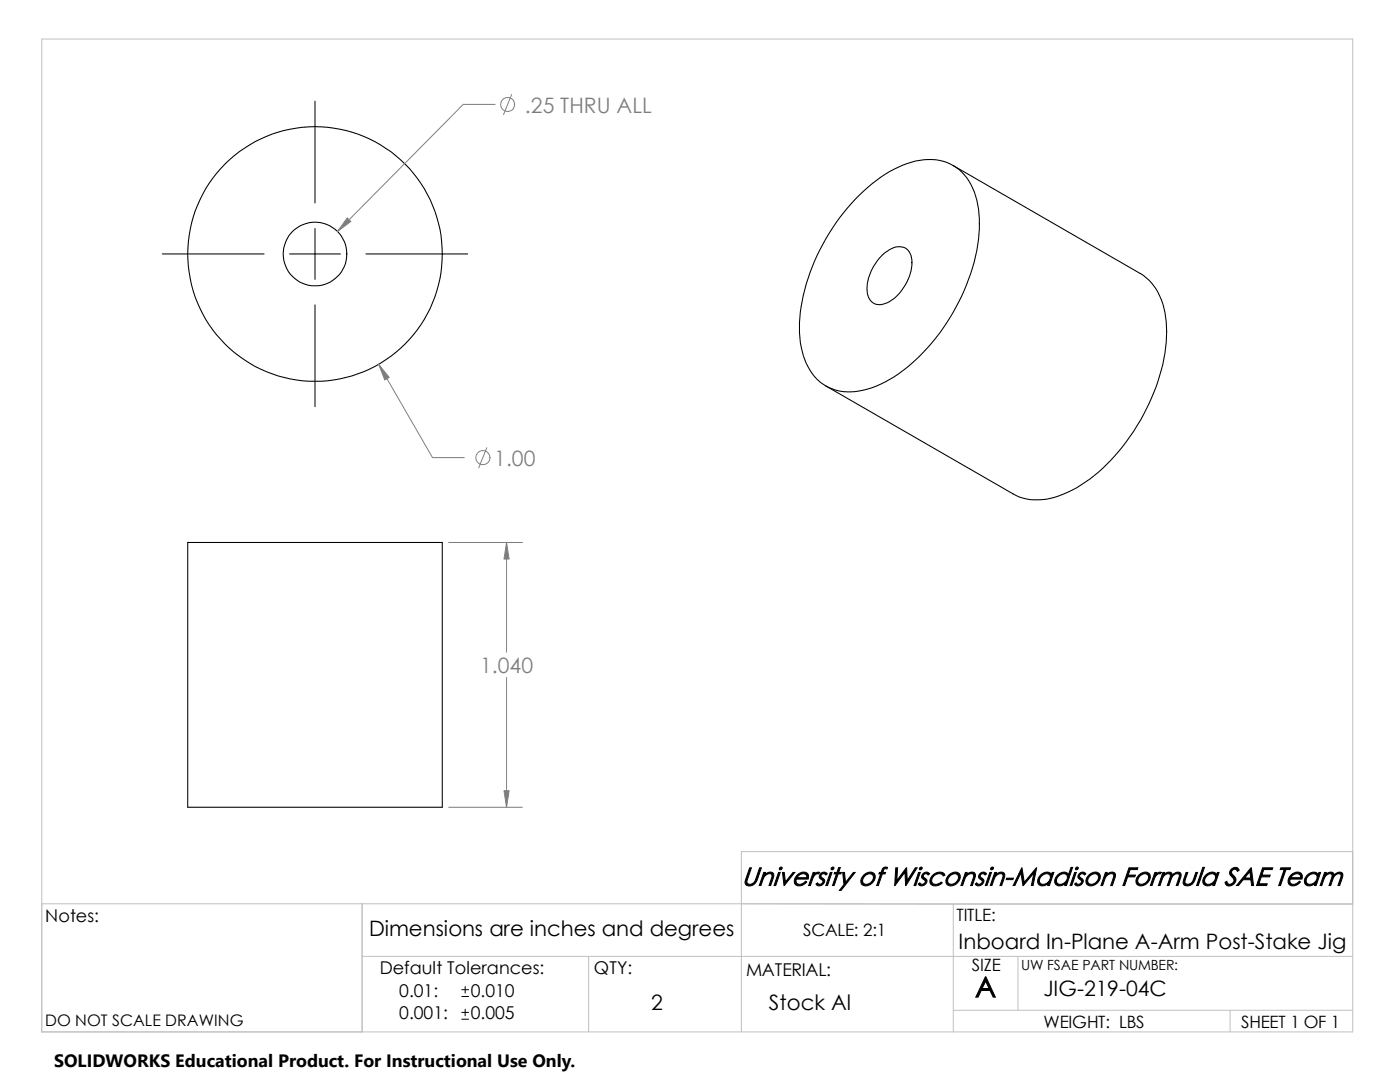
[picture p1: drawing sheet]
<svg xmlns="http://www.w3.org/2000/svg" width="279mm" height="216mm" viewBox="0 0 279 216" stroke-linecap="round" stroke-linejoin="round" font-family="sans-serif">
<path d="M8.3 7.8h261.7v198.1h-261.7zM270 169.9h-122v36M8.3 180.3h261.7M72.3 180.3v25.6M72.3 190.8h197.7M117.5 190.8v15.1M148 180.3l42.2 .1M190.2 180.4h79.8M190.2 180.4v25.5M203.2 190.8v10.8M190.2 201.6h79.8M245.5 201.6v4.3" fill="none" stroke="#c0c0c0" stroke-width=".2"/>
<g fill="none" stroke="#000" stroke-width=".21">
<path d="M170.6 39.8a24.4 24.4 0 0 1 13-7.8 9.4 9.4 0 0 1 11.1 7.1 25.1 25.1 0 0 1-.6 14.3 40.6 40.6 0 0 1-15.7 21.8 15.8 15.8 0 0 1-10.9 2.8 9.5 9.5 0 0 1-7.2-7 25.1 25.1 0 0 1 .6-14.4 42.9 42.9 0 0 1 9.7-16.8zM190.2 33l37.3 21.6a11.1 11.1 0 0 1 5.1 8.7 32.3 32.3 0 0 1-3.9 18.4 37.8 37.8 0 0 1-13.8 15.6 14.7 14.7 0 0 1-10 2.3l-1.4-.4-1.3-.6-37.4-21.6M175.8 51.2a4.8 4.8 0 0 1 4.5-1.8 3.2 3.2 0 0 1 1.7 3.5 10 10 0 0 1-4.9 7.5 2.59 2.59 0 0 1-2.8 .1 2.59 2.59 0 0 1-1.2-2.4 9.8 9.8 0 0 1 2.7-6.9zM37.5 108.2h50.8v52.9h-50.8z"/>
<circle cx="62.9" cy="50.7" r="25.4"/>
<circle cx="62.9" cy="50.7" r="6.3"/>
</g>
<g fill="none" stroke="#808080" stroke-width=".2">
<path d="M102.1 18.8l-1.6 4.1M98.8 20.8h-6.3l-25.1 25.4M75.6 72.7l10.7 18.6h6.4M97.2 89.3l-1.7 4M89.5 108.2h14.8M101.1 108.2v21.9M101.1 135.2v25.9M89.5 161.1h14.8"/>
<circle cx="101.3" cy="20.8" r="1.4"/>
<circle cx="96.4" cy="91.3" r="1.41"/>
</g>
<g fill="#808080" stroke="#808080" stroke-width=".2">
<path d="M101.1 108.2l.5 3.3h-1z"/>
<path d="M100.6 157.8h1l-.5 3.3z"/>
<path d="M75.6 72.7l2.1 2.6-.9 .5z"/>
<path d="M69.3 43.5l.7 .7-2.6 2z"/>
</g>
<path d="M62.9 20.2v20.3M32.4 50.7h20.3M57.8 50.7h10.1M62.9 45.6v10.2M73 50.7h20.3M62.9 60.8v20.4M92.2 198.8h1.3M92.2 197.5h1.3M92.8 196.8v1.4M92.2 203.4h1.3M92.2 202h1.3M92.8 201.4v1.3" fill="none" stroke="#000" stroke-width=".2"/>
<path d="M10.8 209.2h104.1v6.7h-104.1z" fill="#fff"/>
<text font-size="5.6" x="194.6" y="199">A</text>
<text font-size="5.2" x="148" y="176.7">University of Wisconsin-Madison Formula SAE Team</text>
<g font-size="4.2" fill="#808080">
<text x="104.8" y="22.5">.25 THRU ALL</text>
<text x="98.6" y="93">1.00</text>
<text x="95.8" y="134.3">1.040</text>
</g>
<g font-size="4.2">
<text x="73.7" y="186.9">Dimensions are inches and degrees</text>
<text x="191.3" y="189.3">Inboard In-Plane A-Arm Post-Stake Jig</text>
<text x="129.9" y="201.6">2</text>
<text x="153.5" y="201.6">Stock Al</text>
<text x="208.2" y="198.8">JIG-219-04C</text>
</g>
<text font-size="3.6" x="10.8" y="213">SOLIDWORKS Educational Product. For Instructional Use Only.</text>
<g font-size="3.5">
<text x="9" y="184">Notes:</text>
<text x="75.8" y="194.4">Default Tolerances:</text>
<text x="118.5" y="194.4">QTY:</text>
<text x="148.9" y="194.7">MATERIAL:</text>
<text x="79.7" y="198.9">0.01:</text>
<text x="79.7" y="203.4">0.001:</text>
<text x="93.9" y="203.4">0.005</text>
<text x="93.9" y="198.9">0.010</text>
</g>
<g font-size="3.4">
<text x="190.9" y="183.9">TITLE:</text>
<text x="160.3" y="186.8">SCALE: 2:1</text>
<text x="194" y="193.8">SIZE</text>
<text x="208.3" y="205.1">WEIGHT: LBS</text>
<text x="247.7" y="205.1">SHEET 1 OF 1</text>
</g>
<text font-size="3.2" x="9" y="204.8">DO NOT SCALE DRAWING</text>
<text font-size="2.8" x="203.8" y="193.5">UW FSAE PART NUMBER:</text>
</svg>
